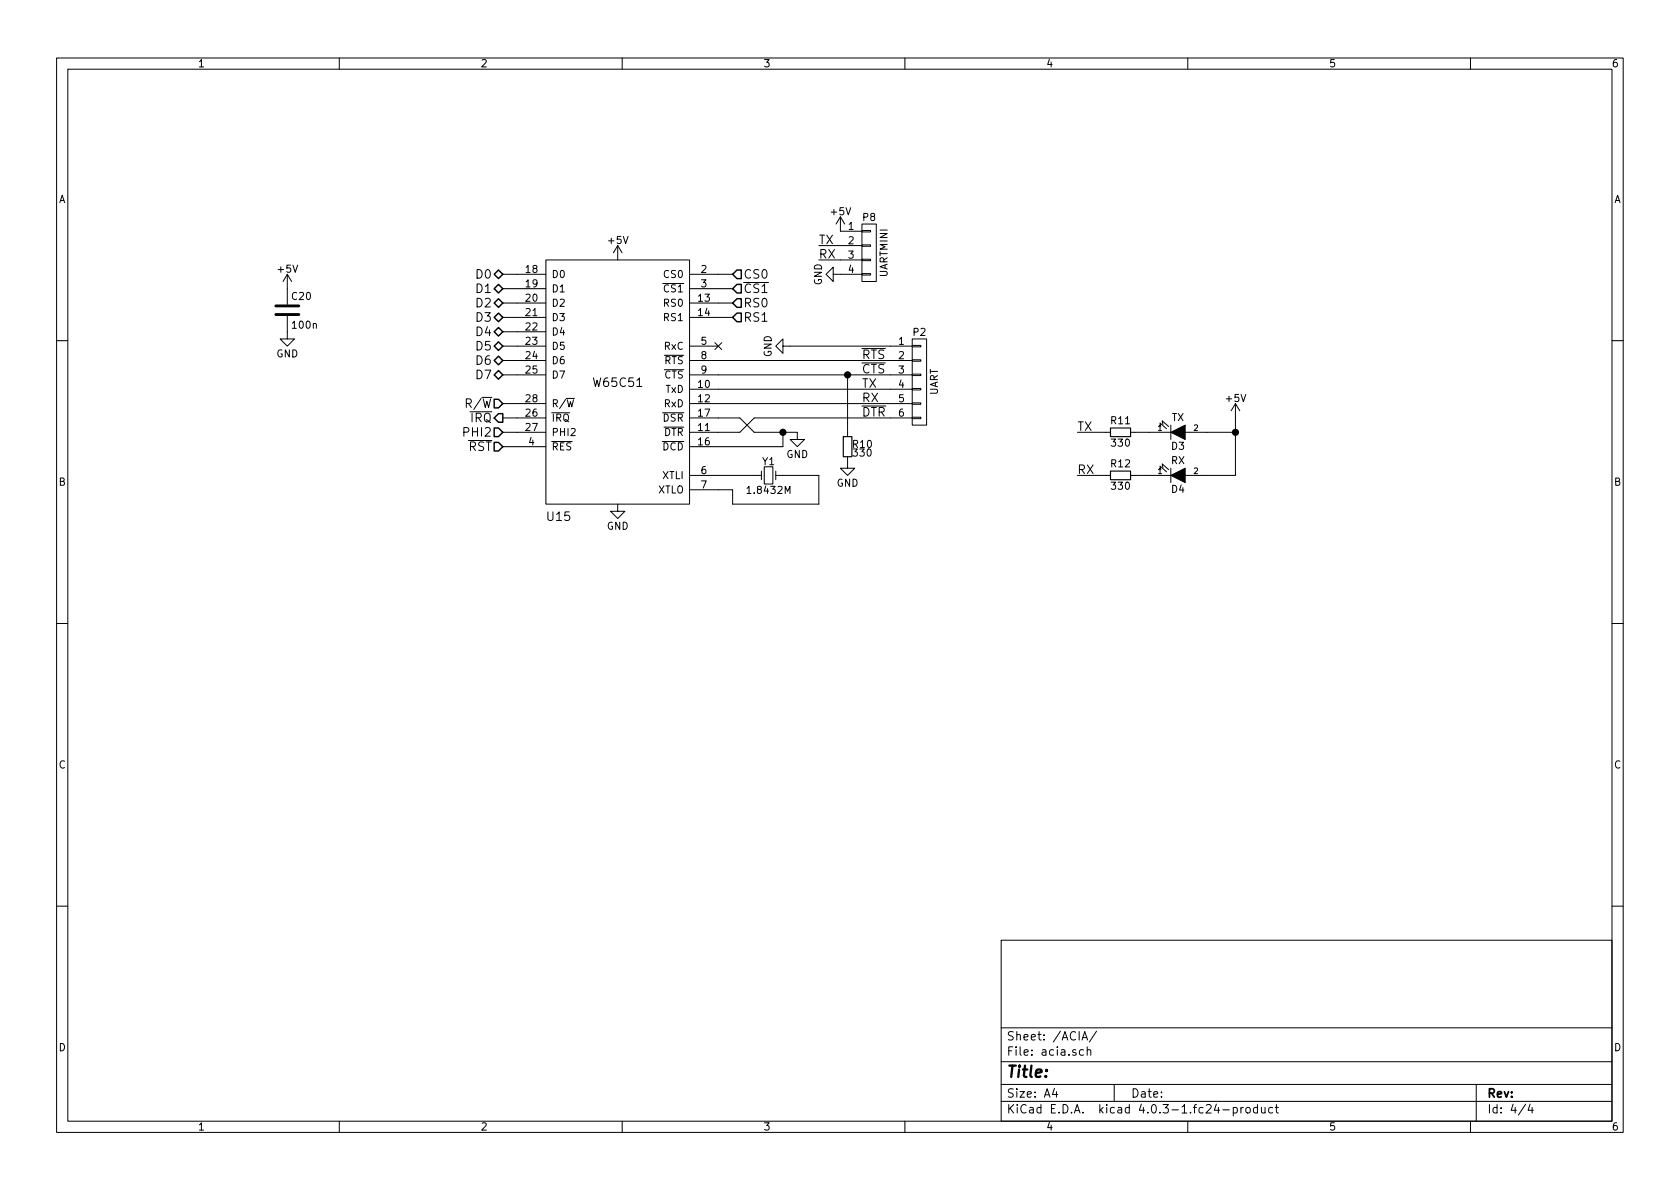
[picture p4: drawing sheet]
EESchema Schematic File Version 2
LIBS:power
LIBS:device
LIBS:transistors
LIBS:conn
LIBS:linear
LIBS:regul
LIBS:74xx
LIBS:cmos4000
LIBS:adc-dac
LIBS:memory
LIBS:xilinx
LIBS:microcontrollers
LIBS:dsp
LIBS:microchip
LIBS:analog_switches
LIBS:motorola
LIBS:texas
LIBS:intel
LIBS:audio
LIBS:interface
LIBS:digital-audio
LIBS:philips
LIBS:display
LIBS:cypress
LIBS:siliconi
LIBS:opto
LIBS:atmel
LIBS:contrib
LIBS:valves
LIBS:w65c816
LIBS:as6c4008
LIBS:at28c64b
LIBS:w65c51
LIBS:buri-bus
LIBS:tl7705a
LIBS:fixed_pin_7805
LIBS:16550-lqfp-48
LIBS:oscillator
LIBS:buri3-cache
EELAYER 25 0
EELAYER END
$Descr A4 11693 8268
encoding utf-8
Sheet 4 4
Title ""
Date ""
Rev ""
Comp ""
Comment1 ""
Comment2 ""
Comment3 ""
Comment4 ""
$EndDescr
$Comp
L GND #PWR92
U 1 1
P 4300 3500
F 0 "#PWR92" H 4300 3250 50  0001 C CNN
F 1 "GND" H 4300 3350 50  0000 C CNN
F 2 "" H 4300 3500 50  0000 C CNN
F 3 "" H 4300 3500 50  0000 C CNN
	1    4300 3500
	1    0    0    -1  
$EndComp
$Comp
L +5V #PWR91
U 1 1
P 4300 1800
F 0 "#PWR91" H 4300 1650 50  0001 C CNN
F 1 "+5V" H 4300 1940 50  0000 C CNN
F 2 "" H 4300 1800 50  0000 C CNN
F 3 "" H 4300 1800 50  0000 C CNN
	1    4300 1800
	1    0    0    -1  
$EndComp
$Comp
L Crystal_Small Y1
U 1 1
P 5350 3300
F 0 "Y1" H 5350 3400 50  0000 C CNN
F 1 "1.8432M" H 5350 3200 50  0000 C CNN
F 2 "Crystals:Crystal_HC49-U_Vertical" H 5350 3300 50  0001 C CNN
F 3 "" H 5350 3300 50  0000 C CNN
	1    5350 3300
	1    0    0    -1  
$EndComp
NoConn ~ 5000 2400
$Comp
L GND #PWR94
U 1 1
P 5550 3000
F 0 "#PWR94" H 5550 2750 50  0001 C CNN
F 1 "GND" H 5550 2850 50  0000 C CNN
F 2 "" H 5550 3000 50  0000 C CNN
F 3 "" H 5550 3000 50  0000 C CNN
	1    5550 3000
	1    0    0    -1  
$EndComp
$Comp
L GND #PWR93
U 1 1
P 5500 2400
F 0 "#PWR93" H 5500 2150 50  0001 C CNN
F 1 "GND" H 5500 2250 50  0000 C CNN
F 2 "" H 5500 2400 50  0000 C CNN
F 3 "" H 5500 2400 50  0000 C CNN
	1    5500 2400
	0    1    1    0   
$EndComp
Text Label 6000 2800 0    60   ~ 0
RX
Text Label 6000 2700 0    60   ~ 0
TX
Text Label 6000 2600 0    60   ~ 0
~CTS
Text Label 6000 2500 0    60   ~ 0
~RTS
Text HLabel 5100 1900 2    60   Input ~ 0
CS0
Text HLabel 5100 2000 2    60   Input ~ 0
~CS1
Text HLabel 5100 2100 2    60   Input ~ 0
RS0
Text HLabel 5100 2200 2    60   Input ~ 0
RS1
Text HLabel 3500 1900 0    60   BiDi ~ 0
D0
Text HLabel 3500 2000 0    60   BiDi ~ 0
D1
Text HLabel 3500 2100 0    60   BiDi ~ 0
D2
Text HLabel 3500 2200 0    60   BiDi ~ 0
D3
Text HLabel 3500 2300 0    60   BiDi ~ 0
D4
Text HLabel 3500 2400 0    60   BiDi ~ 0
D5
Text HLabel 3500 2500 0    60   BiDi ~ 0
D6
Text HLabel 3500 2600 0    60   BiDi ~ 0
D7
Text HLabel 3500 2800 0    60   Input ~ 0
R/~W
Text HLabel 3500 2900 0    60   Output ~ 0
~IRQ
Text HLabel 3500 3000 0    60   Input ~ 0
PHI2
Text HLabel 3500 3100 0    60   Input ~ 0
~RST
$Comp
L W65C51 U15
U 1 1
P 4300 2650
F 0 "U15" H 3800 1750 60  0000 L TNN
F 1 "W65C51" H 4300 2650 60  0000 C CNN
F 2 "Housings_DIP:DIP-28_W15.24mm_LongPads" H 4300 2650 60  0001 C CNN
F 3 "" H 4300 2650 60  0000 C CNN
	1    4300 2650
	1    0    0    -1  
$EndComp
$Comp
L R_Small R10
U 1 1
P 5900 3100
F 0 "R10" H 5930 3120 50  0000 L CNN
F 1 "330" H 5930 3060 50  0000 L CNN
F 2 "Resistors_SMD:R_0603_HandSoldering" H 5900 3100 50  0001 C CNN
F 3 "" H 5900 3100 50  0000 C CNN
	1    5900 3100
	1    0    0    -1  
$EndComp
$Comp
L GND #PWR95
U 1 1
P 5900 3200
F 0 "#PWR95" H 5900 2950 50  0001 C CNN
F 1 "GND" H 5900 3050 50  0000 C CNN
F 2 "" H 5900 3200 50  0000 C CNN
F 3 "" H 5900 3200 50  0000 C CNN
	1    5900 3200
	1    0    0    -1  
$EndComp
$Comp
L CONN_01X06 P2
U 1 1
P 6400 2650
F 0 "P2" H 6400 3000 50  0000 C CNN
F 1 "UART" V 6500 2650 50  0000 C CNN
F 2 "Pin_Headers:Pin_Header_Straight_1x06" H 6400 2650 50  0001 C CNN
F 3 "" H 6400 2650 50  0000 C CNN
	1    6400 2650
	1    0    0    -1  
$EndComp
Wire Wire Line
	3500 1900 3600 1900
Wire Wire Line
	3500 2000 3600 2000
Wire Wire Line
	3500 2100 3600 2100
Wire Wire Line
	3500 2200 3600 2200
Wire Wire Line
	3500 2300 3600 2300
Wire Wire Line
	3500 2400 3600 2400
Wire Wire Line
	3500 2500 3600 2500
Wire Wire Line
	3500 2600 3600 2600
Wire Wire Line
	3500 2800 3600 2800
Wire Wire Line
	3500 2900 3600 2900
Wire Wire Line
	3500 3000 3600 3000
Wire Wire Line
	3500 3100 3600 3100
Wire Wire Line
	5100 1900 5000 1900
Wire Wire Line
	5100 2000 5000 2000
Wire Wire Line
	5100 2200 5000 2200
Wire Wire Line
	5100 2100 5000 2100
Wire Wire Line
	5000 3300 5250 3300
Wire Wire Line
	5450 3300 5700 3300
Wire Wire Line
	5700 3300 5700 3500
Wire Wire Line
	5700 3500 5100 3500
Wire Wire Line
	5100 3500 5100 3400
Wire Wire Line
	5100 3400 5000 3400
Wire Wire Line
	5450 3100 5000 3100
Wire Wire Line
	5450 3000 5450 3100
Wire Wire Line
	5250 3000 5550 3000
Connection ~ 5450 3000
Wire Wire Line
	5500 2400 6200 2400
Wire Wire Line
	5000 2500 6200 2500
Wire Wire Line
	5000 2700 6200 2700
Wire Wire Line
	5000 2600 6200 2600
Wire Wire Line
	5000 2800 6200 2800
Wire Wire Line
	5250 2900 6200 2900
Wire Wire Line
	5250 2900 5150 3000
Wire Wire Line
	5150 3000 5000 3000
Wire Wire Line
	5000 2900 5150 2900
Wire Wire Line
	5150 2900 5250 3000
Text Label 6000 2900 0    60   ~ 0
~DTR
Wire Wire Line
	5900 3000 5900 2600
Connection ~ 5900 2600
$Comp
L R_Small R11
U 1 1
P 7800 3000
F 0 "R11" V 7850 3000 50  0000 C TNN
F 1 "330" V 7750 3000 50  0000 C BNN
F 2 "Resistors_SMD:R_0603_HandSoldering" H 7800 3000 50  0001 C CNN
F 3 "" H 7800 3000 50  0000 C CNN
	1    7800 3000
	0    1    -1   0   
$EndComp
$Comp
L LED D3
U 1 1
P 8200 3000
F 0 "D3" H 8200 3100 50  0000 C CNN
F 1 "TX" H 8200 2900 50  0000 C CNN
F 2 "LEDs:LED_0603" H 8200 3000 50  0001 C CNN
F 3 "" H 8200 3000 50  0000 C CNN
	1    8200 3000
	1    0    0    1   
$EndComp
Wire Wire Line
	7500 3000 7700 3000
Wire Wire Line
	8400 3000 8600 3000
$Comp
L R_Small R12
U 1 1
P 7800 3300
F 0 "R12" V 7850 3300 50  0000 C TNN
F 1 "330" V 7750 3300 50  0000 C BNN
F 2 "Resistors_SMD:R_0603_HandSoldering" H 7800 3300 50  0001 C CNN
F 3 "" H 7800 3300 50  0000 C CNN
	1    7800 3300
	0    1    -1   0   
$EndComp
$Comp
L LED D4
U 1 1
P 8200 3300
F 0 "D4" H 8200 3400 50  0000 C CNN
F 1 "RX" H 8200 3200 50  0000 C CNN
F 2 "LEDs:LED_0603" H 8200 3300 50  0001 C CNN
F 3 "" H 8200 3300 50  0000 C CNN
	1    8200 3300
	1    0    0    1   
$EndComp
Wire Wire Line
	7500 3300 7700 3300
Wire Wire Line
	8600 3300 8400 3300
Text Label 7500 3300 0    60   ~ 0
RX
Text Label 7500 3000 0    60   ~ 0
TX
$Comp
L GND #PWR90
U 1 1
P 2000 2300
F 0 "#PWR90" H 2000 2050 50  0001 C CNN
F 1 "GND" H 2000 2150 50  0000 C CNN
F 2 "" H 2000 2300 50  0000 C CNN
F 3 "" H 2000 2300 50  0000 C CNN
	1    2000 2300
	1    0    0    -1  
$EndComp
$Comp
L +5V #PWR89
U 1 1
P 2000 2000
F 0 "#PWR89" H 2000 1850 50  0001 C CNN
F 1 "+5V" H 2000 2140 50  0000 C CNN
F 2 "" H 2000 2000 50  0000 C CNN
F 3 "" H 2000 2000 50  0000 C CNN
	1    2000 2000
	1    0    0    -1  
$EndComp
$Comp
L C C20
U 1 1
P 2000 2150
F 0 "C20" H 2025 2250 50  0000 L CNN
F 1 "100n" H 2025 2050 50  0000 L CNN
F 2 "Capacitors_SMD:C_0603_HandSoldering" H 2038 2000 50  0001 C CNN
F 3 "" H 2000 2150 50  0000 C CNN
	1    2000 2150
	1    0    0    -1  
$EndComp
Wire Wire Line
	8000 3300 7900 3300
Wire Wire Line
	7900 3000 8000 3000
$Comp
L +5V #PWR98
U 1 1
P 8600 2900
F 0 "#PWR98" H 8600 2750 50  0001 C CNN
F 1 "+5V" H 8600 3040 50  0000 C CNN
F 2 "" H 8600 2900 50  0000 C CNN
F 3 "" H 8600 2900 50  0000 C CNN
	1    8600 2900
	1    0    0    -1  
$EndComp
Wire Wire Line
	8600 2900 8600 3300
Connection ~ 8600 3000
$Comp
L CONN_01X04 P8
U 1 1
P 6050 1750
F 0 "P8" H 6050 2000 50  0000 C CNN
F 1 "UARTMINI" V 6150 1750 50  0000 C CNN
F 2 "Pin_Headers:Pin_Header_Straight_1x04" H 6050 1750 50  0001 C CNN
F 3 "" H 6050 1750 50  0000 C CNN
	1    6050 1750
	1    0    0    -1  
$EndComp
$Comp
L GND #PWR97
U 1 1
P 5850 1900
F 0 "#PWR97" H 5850 1650 50  0001 C CNN
F 1 "GND" H 5850 1750 50  0000 C CNN
F 2 "" H 5850 1900 50  0000 C CNN
F 3 "" H 5850 1900 50  0000 C CNN
	1    5850 1900
	0    1    1    0   
$EndComp
$Comp
L +5V #PWR96
U 1 1
P 5850 1600
F 0 "#PWR96" H 5850 1450 50  0001 C CNN
F 1 "+5V" H 5850 1740 50  0000 C CNN
F 2 "" H 5850 1600 50  0000 C CNN
F 3 "" H 5850 1600 50  0000 C CNN
	1    5850 1600
	1    0    0    -1  
$EndComp
Text Label 5700 1700 0    60   ~ 0
TX
Text Label 5700 1800 0    60   ~ 0
RX
Wire Wire Line
	5700 1700 5850 1700
Wire Wire Line
	5850 1800 5700 1800
$EndSCHEMATC
